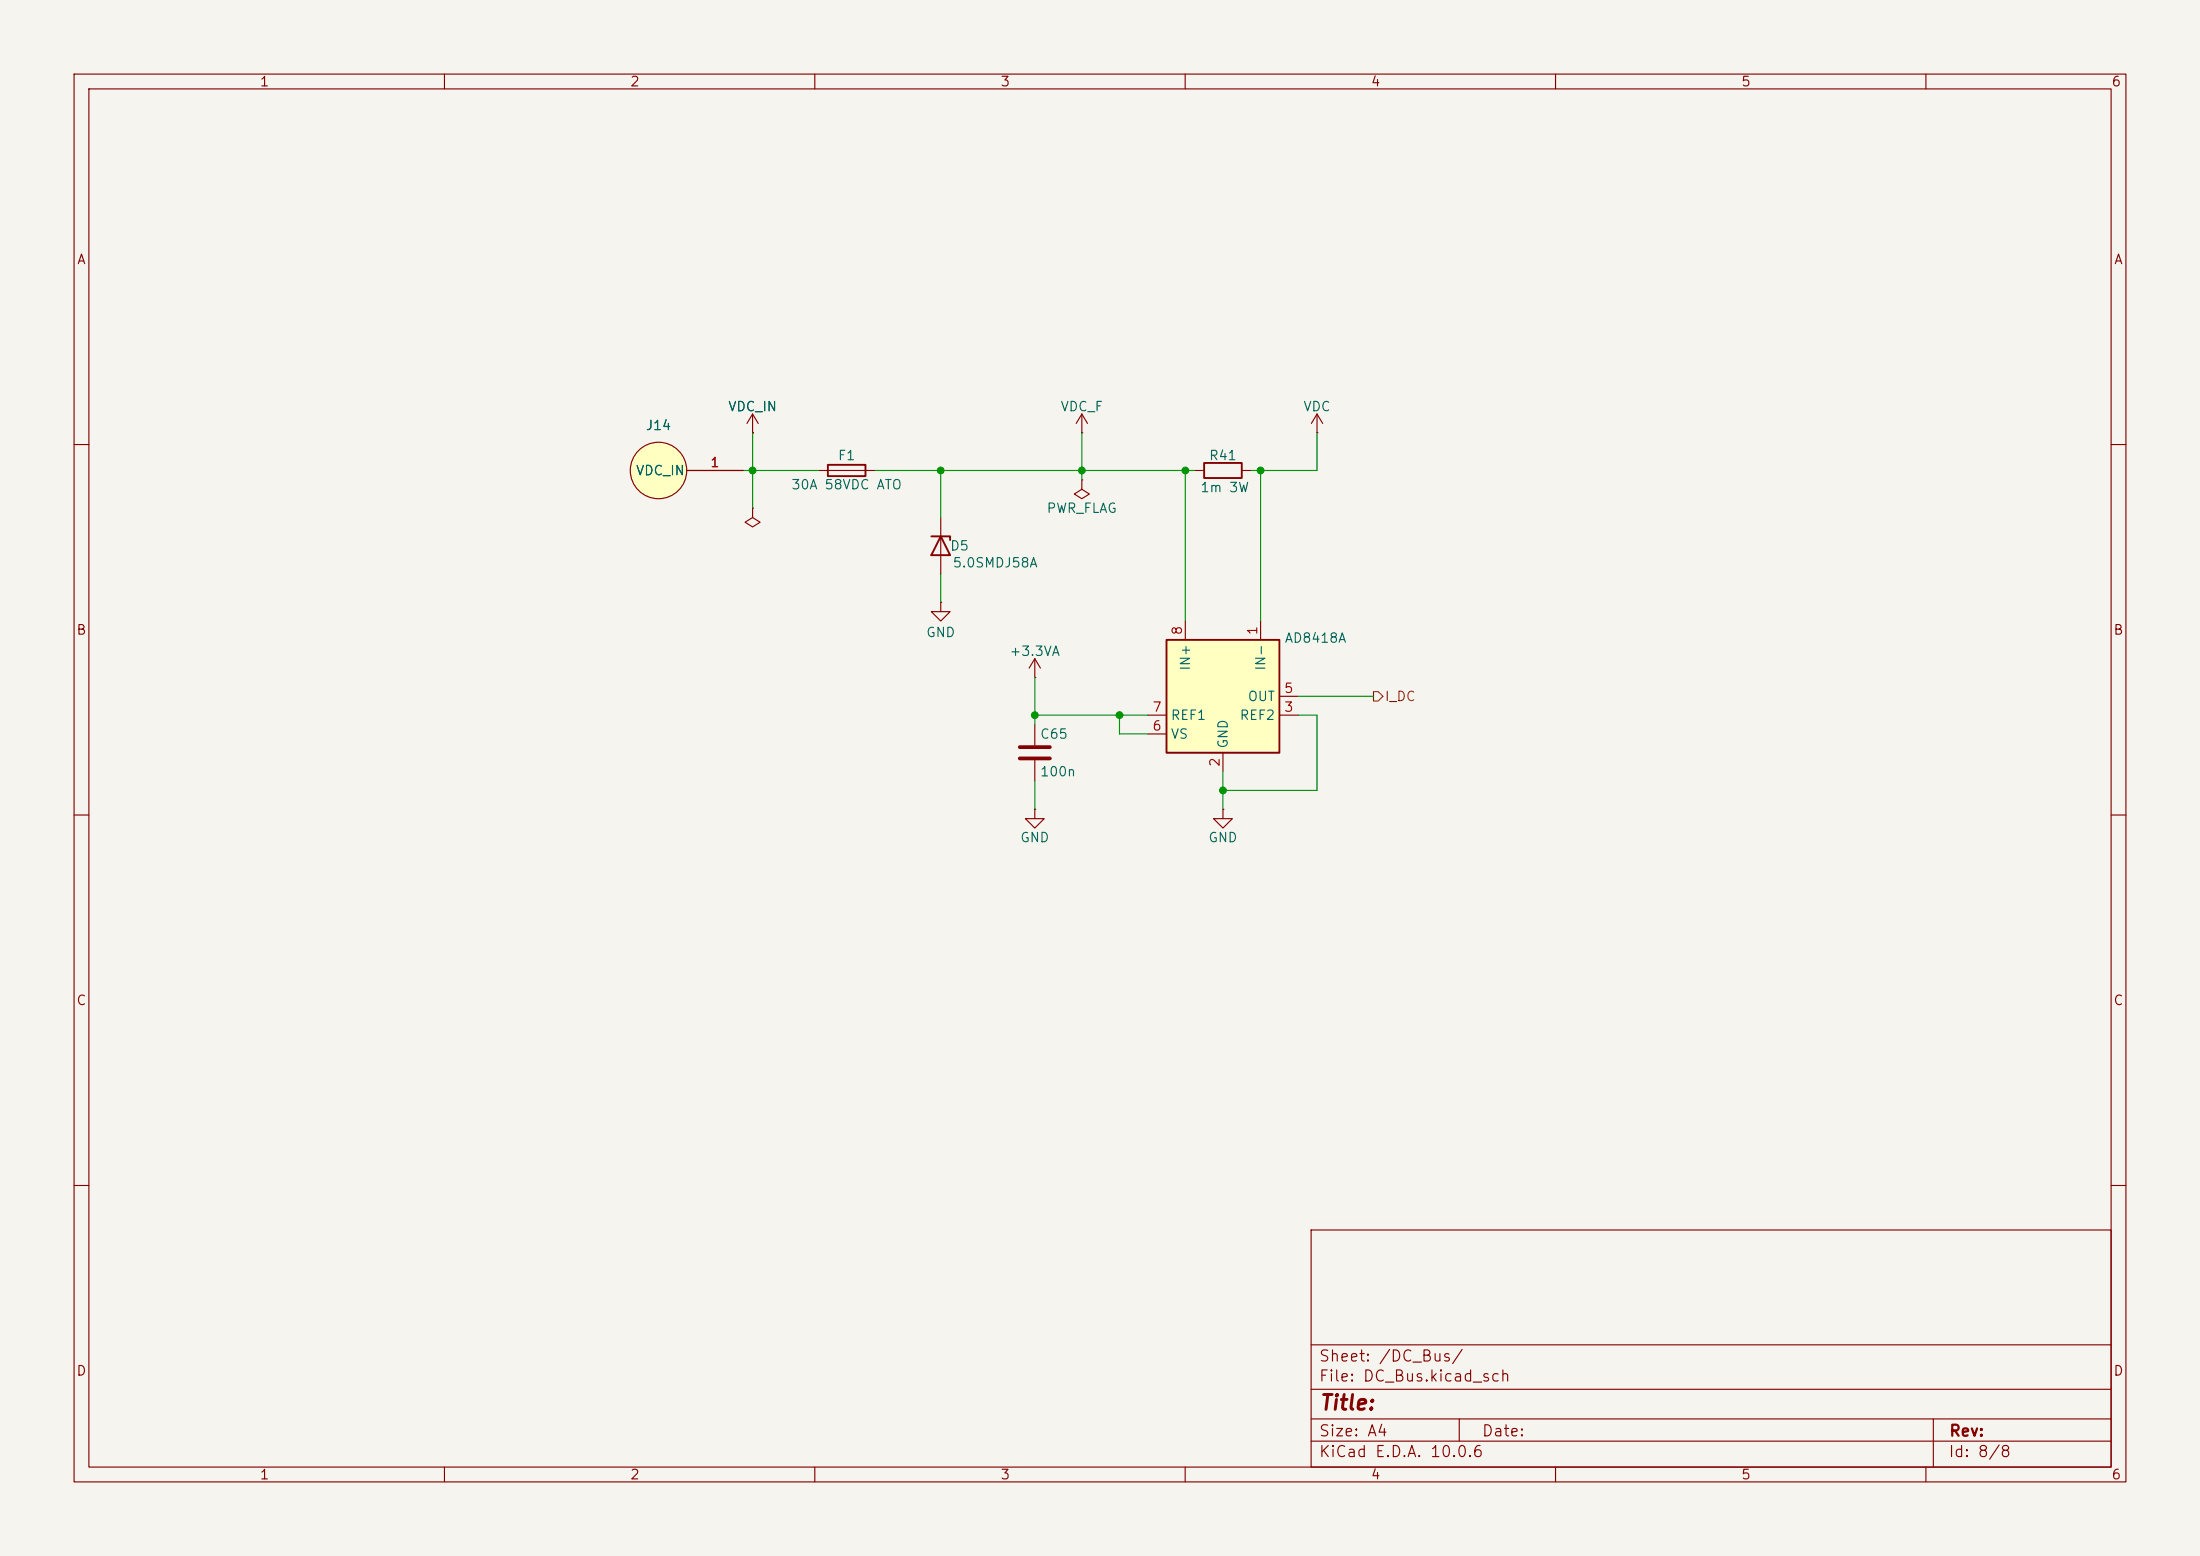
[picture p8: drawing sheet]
(kicad_sch
 (version 20260306)
 (generator "eeschema")
 (generator_version "10.0")
 (paper "A4")
 (lib_symbols
  (symbol "Amplifier_Current:AD8418" (exclude_from_sim no) (in_bom yes) (on_board yes)
   (in_pos_files yes)
   (duplicate_pin_numbers_are_jumpers no)
   (property "Reference" "U" (at -7.62 10.795 0) (show_name no) (do_not_autoplace no) (effects (font (size 1.27 1.27)) (justify right)))
   (property "Value" "AD8418" (at -7.62 8.89 0) (show_name no) (do_not_autoplace no) (effects (font (size 1.27 1.27)) (justify right)))
   (property "Footprint" "" (at 1.27 -8.89 0) (show_name no) (do_not_autoplace no) (hide yes) (effects (font (size 1.27 1.27))))
   (property "Datasheet" "https://www.analog.com/media/en/technical-documentation/data-sheets/AD8418.pdf" (at 16.51 -17.78 0) (show_name no) (do_not_autoplace no) (hide yes) (effects (font (size 1.27 1.27))))
   (property "Description" "70V Bidirectional, Zero Drift, Current Sense Amplifier, 20V/V gain, bandwidth 250kHz, VS=2.7V~5.5V, SOIC-8/MSOP-8" (at 0 0 0) (show_name no) (do_not_autoplace no) (hide yes) (effects (font (size 1.27 1.27))))
   (symbol "AD8418_0_1"
    (rectangle (start -7.62 7.62) (end 7.62 -7.62) (stroke (width 0.254) (type default)) (fill (type background))))
   (symbol "AD8418_1_1"
    (pin input line (at 5.08 10.16 270) (length 2.54) (name "IN-" (effects (font (size 1.27 1.27)))) (number "1" (effects (font (size 1.27 1.27)))))
    (pin power_in line (at 0 -10.16 90) (length 2.54) (name "GND" (effects (font (size 1.27 1.27)))) (number "2" (effects (font (size 1.27 1.27)))))
    (pin input line (at 10.16 -2.54 180) (length 2.54) (name "REF2" (effects (font (size 1.27 1.27)))) (number "3" (effects (font (size 1.27 1.27)))))
    (pin no_connect line (at 2.54 -7.62 90) (length 2.54) (hide yes) (name "NC" (effects (font (size 1.27 1.27)))) (number "4" (effects (font (size 1.27 1.27)))))
    (pin output line (at 10.16 0 180) (length 2.54) (name "OUT" (effects (font (size 1.27 1.27)))) (number "5" (effects (font (size 1.27 1.27)))))
    (pin power_in line (at -10.16 -5.08 0) (length 2.54) (name "VS" (effects (font (size 1.27 1.27)))) (number "6" (effects (font (size 1.27 1.27)))))
    (pin input line (at -10.16 -2.54 0) (length 2.54) (name "REF1" (effects (font (size 1.27 1.27)))) (number "7" (effects (font (size 1.27 1.27)))))
    (pin input line (at -5.08 10.16 270) (length 2.54) (name "IN+" (effects (font (size 1.27 1.27)))) (number "8" (effects (font (size 1.27 1.27))))))
   (embedded_fonts no))
  (symbol "Connector_Generic:Power_Welding_PAD" (exclude_from_sim no) (in_bom yes) (on_board yes)
   (in_pos_files yes)
   (duplicate_pin_numbers_are_jumpers no)
   (property "Reference" "J" (at 0 0 0) (show_name no) (do_not_autoplace no) (effects (font (size 1.27 1.27))))
   (property "Value" "" (at 0 0 0) (show_name no) (do_not_autoplace no) (effects (font (size 1.27 1.27))))
   (property "Footprint" "" (at 0 0 0) (show_name no) (do_not_autoplace no) (hide yes) (effects (font (size 1.27 1.27))))
   (property "Datasheet" "" (at 0 0 0) (show_name no) (do_not_autoplace no) (hide yes) (effects (font (size 1.27 1.27))))
   (property "Description" "" (at 0 0 0) (show_name no) (do_not_autoplace no) (hide yes) (effects (font (size 1.27 1.27))))
   (symbol "Power_Welding_PAD_1_1"
    (circle (center 0 0) (radius 3.81) (stroke (width 0) (type solid)) (fill (type background)))
    (pin unspecified line (at -11.43 0 0) (length 7.62) (name "" (effects (font (size 1.27 1.27)))) (number "1" (effects (font (size 1.27 1.27))))))
   (embedded_fonts no))
  (symbol "Device:C"
   (pin_numbers (hide yes))
   (pin_names
    (offset 0.254)) (exclude_from_sim no) (in_bom yes) (on_board yes)
   (in_pos_files yes)
   (duplicate_pin_numbers_are_jumpers no)
   (property "Reference" "C" (at 0.635 2.54 0) (show_name no) (do_not_autoplace no) (effects (font (size 1.27 1.27)) (justify left)))
   (property "Value" "C" (at 0.635 -2.54 0) (show_name no) (do_not_autoplace no) (effects (font (size 1.27 1.27)) (justify left)))
   (property "Footprint" "" (at 0.9652 -3.81 0) (show_name no) (do_not_autoplace no) (hide yes) (effects (font (size 1.27 1.27))))
   (property "Datasheet" "" (at 0 0 0) (show_name no) (do_not_autoplace no) (hide yes) (effects (font (size 1.27 1.27))))
   (property "Description" "Unpolarized capacitor" (at 0 0 0) (show_name no) (do_not_autoplace no) (hide yes) (effects (font (size 1.27 1.27))))
   (symbol "C_0_1"
    (polyline (pts (xy -2.032 0.762) (xy 2.032 0.762)) (stroke (width 0.508) (type default)) (fill (type none)))
    (polyline (pts (xy -2.032 -0.762) (xy 2.032 -0.762)) (stroke (width 0.508) (type default)) (fill (type none))))
   (symbol "C_1_1"
    (pin passive line (at 0 3.81 270) (length 2.794) (name "" (effects (font (size 1.27 1.27)))) (number "1" (effects (font (size 1.27 1.27)))))
    (pin passive line (at 0 -3.81 90) (length 2.794) (name "" (effects (font (size 1.27 1.27)))) (number "2" (effects (font (size 1.27 1.27))))))
   (embedded_fonts no))
  (symbol "Device:D_Zener"
   (pin_numbers (hide yes))
   (pin_names
    (offset 1.016) (hide yes)) (exclude_from_sim no) (in_bom yes) (on_board yes)
   (in_pos_files yes)
   (duplicate_pin_numbers_are_jumpers no)
   (property "Reference" "D" (at 0 2.54 0) (show_name no) (do_not_autoplace no) (effects (font (size 1.27 1.27))))
   (property "Value" "D_Zener" (at 0 -2.54 0) (show_name no) (do_not_autoplace no) (effects (font (size 1.27 1.27))))
   (property "Footprint" "" (at 0 0 0) (show_name no) (do_not_autoplace no) (hide yes) (effects (font (size 1.27 1.27))))
   (property "Datasheet" "" (at 0 0 0) (show_name no) (do_not_autoplace no) (hide yes) (effects (font (size 1.27 1.27))))
   (property "Description" "Zener diode" (at 0 0 0) (show_name no) (do_not_autoplace no) (hide yes) (effects (font (size 1.27 1.27))))
   (symbol "D_Zener_0_1"
    (polyline (pts (xy -1.27 -1.27) (xy -1.27 1.27) (xy -0.762 1.27)) (stroke (width 0.254) (type default)) (fill (type none)))
    (polyline (pts (xy 1.27 0) (xy -1.27 0)) (stroke (width 0) (type default)) (fill (type none)))
    (polyline (pts (xy 1.27 -1.27) (xy 1.27 1.27) (xy -1.27 0) (xy 1.27 -1.27)) (stroke (width 0.254) (type default)) (fill (type none))))
   (symbol "D_Zener_1_1"
    (pin passive line (at -3.81 0 0) (length 2.54) (name "K" (effects (font (size 1.27 1.27)))) (number "1" (effects (font (size 1.27 1.27)))))
    (pin passive line (at 3.81 0 180) (length 2.54) (name "A" (effects (font (size 1.27 1.27)))) (number "2" (effects (font (size 1.27 1.27))))))
   (embedded_fonts no))
  (symbol "Device:Fuse"
   (pin_numbers (hide yes))
   (pin_names
    (offset 0)) (exclude_from_sim no) (in_bom yes) (on_board yes)
   (in_pos_files yes)
   (duplicate_pin_numbers_are_jumpers no)
   (property "Reference" "F" (at 2.032 0 90) (show_name no) (do_not_autoplace no) (effects (font (size 1.27 1.27))))
   (property "Value" "Fuse" (at -1.905 0 90) (show_name no) (do_not_autoplace no) (effects (font (size 1.27 1.27))))
   (property "Footprint" "" (at -1.778 0 90) (show_name no) (do_not_autoplace no) (hide yes) (effects (font (size 1.27 1.27))))
   (property "Datasheet" "" (at 0 0 0) (show_name no) (do_not_autoplace no) (hide yes) (effects (font (size 1.27 1.27))))
   (property "Description" "Fuse" (at 0 0 0) (show_name no) (do_not_autoplace no) (hide yes) (effects (font (size 1.27 1.27))))
   (symbol "Fuse_0_1"
    (rectangle (start -0.762 -2.54) (end 0.762 2.54) (stroke (width 0.254) (type default)) (fill (type none)))
    (polyline (pts (xy 0 2.54) (xy 0 -2.54)) (stroke (width 0) (type default)) (fill (type none))))
   (symbol "Fuse_1_1"
    (pin passive line (at 0 3.81 270) (length 1.27) (name "" (effects (font (size 1.27 1.27)))) (number "1" (effects (font (size 1.27 1.27)))))
    (pin passive line (at 0 -3.81 90) (length 1.27) (name "" (effects (font (size 1.27 1.27)))) (number "2" (effects (font (size 1.27 1.27))))))
   (embedded_fonts no))
  (symbol "Device:R"
   (pin_numbers (hide yes))
   (pin_names
    (offset 0)) (exclude_from_sim no) (in_bom yes) (on_board yes)
   (in_pos_files yes)
   (duplicate_pin_numbers_are_jumpers no)
   (property "Reference" "R" (at 2.032 0 90) (show_name no) (do_not_autoplace no) (effects (font (size 1.27 1.27))))
   (property "Value" "R" (at 0 0 90) (show_name no) (do_not_autoplace no) (effects (font (size 1.27 1.27))))
   (property "Footprint" "" (at -1.778 0 90) (show_name no) (do_not_autoplace no) (hide yes) (effects (font (size 1.27 1.27))))
   (property "Datasheet" "" (at 0 0 0) (show_name no) (do_not_autoplace no) (hide yes) (effects (font (size 1.27 1.27))))
   (property "Description" "Resistor" (at 0 0 0) (show_name no) (do_not_autoplace no) (hide yes) (effects (font (size 1.27 1.27))))
   (symbol "R_0_1"
    (rectangle (start -1.016 -2.54) (end 1.016 2.54) (stroke (width 0.254) (type default)) (fill (type none))))
   (symbol "R_1_1"
    (pin passive line (at 0 3.81 270) (length 1.27) (name "" (effects (font (size 1.27 1.27)))) (number "1" (effects (font (size 1.27 1.27)))))
    (pin passive line (at 0 -3.81 90) (length 1.27) (name "" (effects (font (size 1.27 1.27)))) (number "2" (effects (font (size 1.27 1.27))))))
   (embedded_fonts no))
  (symbol "power:+3.3VA"
   (power global)
   (pin_numbers (hide yes))
   (pin_names
    (offset 0) (hide yes)) (exclude_from_sim no) (in_bom yes) (on_board yes)
   (in_pos_files yes)
   (duplicate_pin_numbers_are_jumpers no)
   (property "Reference" "#PWR" (at 0 -3.81 0) (show_name no) (do_not_autoplace no) (hide yes) (effects (font (size 1.27 1.27))))
   (property "Value" "+3.3VA" (at 0 3.556 0) (show_name no) (do_not_autoplace no) (effects (font (size 1.27 1.27))))
   (property "Footprint" "" (at 0 0 0) (show_name no) (do_not_autoplace no) (hide yes) (effects (font (size 1.27 1.27))))
   (property "Datasheet" "" (at 0 0 0) (show_name no) (do_not_autoplace no) (hide yes) (effects (font (size 1.27 1.27))))
   (property "Description" "Power symbol creates a global label with name \"+3.3VA\"" (at 0 0 0) (show_name no) (do_not_autoplace no) (hide yes) (effects (font (size 1.27 1.27))))
   (symbol "+3.3VA_0_1"
    (polyline (pts (xy -0.762 1.27) (xy 0 2.54)) (stroke (width 0) (type default)) (fill (type none)))
    (polyline (pts (xy 0 2.54) (xy 0.762 1.27)) (stroke (width 0) (type default)) (fill (type none)))
    (polyline (pts (xy 0 0) (xy 0 2.54)) (stroke (width 0) (type default)) (fill (type none))))
   (symbol "+3.3VA_1_1"
    (pin power_in line (at 0 0 90) (length 0) (name "" (effects (font (size 1.27 1.27)))) (number "1" (effects (font (size 1.27 1.27))))))
   (embedded_fonts no))
  (symbol "power:GND"
   (power global)
   (pin_numbers (hide yes))
   (pin_names
    (offset 0) (hide yes)) (exclude_from_sim no) (in_bom yes) (on_board yes)
   (in_pos_files yes)
   (duplicate_pin_numbers_are_jumpers no)
   (property "Reference" "#PWR" (at 0 -6.35 0) (show_name no) (do_not_autoplace no) (hide yes) (effects (font (size 1.27 1.27))))
   (property "Value" "GND" (at 0 -3.81 0) (show_name no) (do_not_autoplace no) (effects (font (size 1.27 1.27))))
   (property "Footprint" "" (at 0 0 0) (show_name no) (do_not_autoplace no) (hide yes) (effects (font (size 1.27 1.27))))
   (property "Datasheet" "" (at 0 0 0) (show_name no) (do_not_autoplace no) (hide yes) (effects (font (size 1.27 1.27))))
   (property "Description" "Power symbol creates a global label with name \"GND\" , ground" (at 0 0 0) (show_name no) (do_not_autoplace no) (hide yes) (effects (font (size 1.27 1.27))))
   (symbol "GND_0_1"
    (polyline (pts (xy 0 0) (xy 0 -1.27) (xy 1.27 -1.27) (xy 0 -2.54) (xy -1.27 -1.27) (xy 0 -1.27)) (stroke (width 0) (type default)) (fill (type none))))
   (symbol "GND_1_1"
    (pin power_in line (at 0 0 270) (length 0) (name "" (effects (font (size 1.27 1.27)))) (number "1" (effects (font (size 1.27 1.27))))))
   (embedded_fonts no))
  (symbol "power:PWR_FLAG"
   (power global)
   (pin_numbers (hide yes))
   (pin_names
    (offset 0) (hide yes)) (exclude_from_sim no) (in_bom yes) (on_board yes)
   (in_pos_files yes)
   (duplicate_pin_numbers_are_jumpers no)
   (property "Reference" "#FLG" (at 0 1.905 0) (show_name no) (do_not_autoplace no) (hide yes) (effects (font (size 1.27 1.27))))
   (property "Value" "PWR_FLAG" (at 0 3.81 0) (show_name no) (do_not_autoplace no) (effects (font (size 1.27 1.27))))
   (property "Footprint" "" (at 0 0 0) (show_name no) (do_not_autoplace no) (hide yes) (effects (font (size 1.27 1.27))))
   (property "Datasheet" "" (at 0 0 0) (show_name no) (do_not_autoplace no) (hide yes) (effects (font (size 1.27 1.27))))
   (property "Description" "Special symbol for telling ERC where power comes from" (at 0 0 0) (show_name no) (do_not_autoplace no) (hide yes) (effects (font (size 1.27 1.27))))
   (symbol "PWR_FLAG_0_0"
    (pin power_out line (at 0 0 90) (length 0) (name "" (effects (font (size 1.27 1.27)))) (number "1" (effects (font (size 1.27 1.27))))))
   (symbol "PWR_FLAG_0_1"
    (polyline (pts (xy 0 0) (xy 0 1.27) (xy -1.016 1.905) (xy 0 2.54) (xy 1.016 1.905) (xy 0 1.27)) (stroke (width 0) (type default)) (fill (type none))))
   (embedded_fonts no))
  (symbol "power:VDC"
   (power global)
   (pin_numbers (hide yes))
   (pin_names
    (offset 0) (hide yes)) (exclude_from_sim no) (in_bom yes) (on_board yes)
   (in_pos_files yes)
   (duplicate_pin_numbers_are_jumpers no)
   (property "Reference" "#PWR" (at 0 -3.81 0) (show_name no) (do_not_autoplace no) (hide yes) (effects (font (size 1.27 1.27))))
   (property "Value" "VDC" (at 0 3.556 0) (show_name no) (do_not_autoplace no) (effects (font (size 1.27 1.27))))
   (property "Footprint" "" (at 0 0 0) (show_name no) (do_not_autoplace no) (hide yes) (effects (font (size 1.27 1.27))))
   (property "Datasheet" "" (at 0 0 0) (show_name no) (do_not_autoplace no) (hide yes) (effects (font (size 1.27 1.27))))
   (property "Description" "Power symbol creates a global label with name \"VDC\"" (at 0 0 0) (show_name no) (do_not_autoplace no) (hide yes) (effects (font (size 1.27 1.27))))
   (symbol "VDC_0_1"
    (polyline (pts (xy -0.762 1.27) (xy 0 2.54)) (stroke (width 0) (type default)) (fill (type none)))
    (polyline (pts (xy 0 2.54) (xy 0.762 1.27)) (stroke (width 0) (type default)) (fill (type none)))
    (polyline (pts (xy 0 0) (xy 0 2.54)) (stroke (width 0) (type default)) (fill (type none))))
   (symbol "VDC_1_1"
    (pin power_in line (at 0 0 90) (length 0) (name "" (effects (font (size 1.27 1.27)))) (number "1" (effects (font (size 1.27 1.27))))))
   (embedded_fonts no)))
 (junction
  (at 151.13 96.52)
  (diameter 0)
  (color 0 0 0 0))
 (junction
  (at 127 63.5)
  (diameter 0)
  (color 0 0 0 0))
 (junction
  (at 101.6 63.5)
  (diameter 0)
  (color 0 0 0 0))
 (junction
  (at 170.18 63.5)
  (diameter 0)
  (color 0 0 0 0))
 (junction
  (at 160.02 63.5)
  (diameter 0)
  (color 0 0 0 0))
 (junction
  (at 146.05 63.5)
  (diameter 0)
  (color 0 0 0 0))
 (junction
  (at 139.7 96.52)
  (diameter 0)
  (color 0 0 0 0))
 (junction
  (at 165.1 106.68)
  (diameter 0)
  (color 0 0 0 0))
 (wire
  (pts (xy 177.8 106.68) (xy 165.1 106.68))
  (stroke (width 0) (type default)))
 (wire
  (pts (xy 170.18 63.5) (xy 177.8 63.5))
  (stroke (width 0) (type default)))
 (wire
  (pts (xy 175.26 96.52) (xy 177.8 96.52))
  (stroke (width 0) (type default)))
 (wire
  (pts (xy 175.26 93.98) (xy 185.42 93.98))
  (stroke (width 0) (type default)))
 (wire
  (pts (xy 139.7 96.52) (xy 139.7 91.44))
  (stroke (width 0) (type default)))
 (wire
  (pts (xy 100.33 63.5) (xy 101.6 63.5))
  (stroke (width 0) (type default)))
 (wire
  (pts (xy 151.13 99.06) (xy 151.13 96.52))
  (stroke (width 0) (type default)))
 (wire
  (pts (xy 118.11 63.5) (xy 146.05 63.5))
  (stroke (width 0) (type default)))
 (wire
  (pts (xy 165.1 104.14) (xy 165.1 106.68))
  (stroke (width 0) (type default)))
 (wire
  (pts (xy 177.8 96.52) (xy 177.8 106.68))
  (stroke (width 0) (type default)))
 (wire
  (pts (xy 160.02 63.5) (xy 160.02 83.82))
  (stroke (width 0) (type default)))
 (wire
  (pts (xy 170.18 63.5) (xy 170.18 83.82))
  (stroke (width 0) (type default)))
 (wire
  (pts (xy 139.7 96.52) (xy 154.94 96.52))
  (stroke (width 0) (type default)))
 (wire
  (pts (xy 127 77.47) (xy 127 81.28))
  (stroke (width 0) (type default)))
 (wire
  (pts (xy 139.7 96.52) (xy 139.7 97.79))
  (stroke (width 0) (type default)))
 (wire
  (pts (xy 101.6 63.5) (xy 110.49 63.5))
  (stroke (width 0) (type default)))
 (wire
  (pts (xy 139.7 105.41) (xy 139.7 109.22))
  (stroke (width 0) (type default)))
 (wire
  (pts (xy 146.05 64.77) (xy 146.05 63.5))
  (stroke (width 0) (type default)))
 (wire
  (pts (xy 151.13 99.06) (xy 154.94 99.06))
  (stroke (width 0) (type default)))
 (wire
  (pts (xy 127 63.5) (xy 127 69.85))
  (stroke (width 0) (type default)))
 (wire
  (pts (xy 146.05 58.42) (xy 146.05 63.5))
  (stroke (width 0) (type default)))
 (wire
  (pts (xy 165.1 106.68) (xy 165.1 109.22))
  (stroke (width 0) (type default)))
 (wire
  (pts (xy 101.6 58.42) (xy 101.6 63.5))
  (stroke (width 0) (type default)))
 (wire
  (pts (xy 146.05 63.5) (xy 161.29 63.5))
  (stroke (width 0) (type default)))
 (wire
  (pts (xy 168.91 63.5) (xy 170.18 63.5))
  (stroke (width 0) (type default)))
 (wire
  (pts (xy 101.6 68.58) (xy 101.6 63.5))
  (stroke (width 0) (type default)))
 (wire
  (pts (xy 177.8 63.5) (xy 177.8 58.42))
  (stroke (width 0) (type default)))
 (hierarchical_label "I_DC"
  (shape output)
  (at 185.42 93.98 0)
  (effects (font (size 1.27 1.27)) (justify left)))
 (symbol
  (lib_id "Amplifier_Current:AD8418")
  (at 165.1 93.98 0)
  (unit 1)
  (body_style 1)
  (exclude_from_sim no)
  (in_bom yes)
  (on_board yes)
  (in_pos_files yes)
  (dnp no)
  (property "Reference" "U11" (at 165.862 84.836 0) (hide yes) (show_name no) (do_not_autoplace no) (effects (font (size 1.27 1.27)) (justify right)))
  (property "Value" "AD8418A" (at 181.864 86.106 0) (show_name no) (do_not_autoplace no) (effects (font (size 1.27 1.27)) (justify right)))
  (property "Footprint" "Package_SO:SOIC-8_3.9x4.9mm_P1.27mm" (at 165.1 93.98 0) (hide yes) (show_name no) (do_not_autoplace no) (effects (font (size 1.27 1.27))))
  (property "Datasheet" "https://www.analog.com/media/en/technical-documentation/data-sheets/AD8418.pdf" (at 165.1 93.98 0) (hide yes) (show_name no) (do_not_autoplace no) (effects (font (size 1.27 1.27))))
  (property "Description" "70V Bidirectional, Zero Drift, Current Sense Amplifier, 20V/V gain, bandwidth 250kHz, VS=2.7V~5.5V, SOIC-8/MSOP-8" (at 165.1 93.98 0) (hide yes) (show_name no) (do_not_autoplace no) (effects (font (size 1.27 1.27))))
  (property "MPN" "Analog Devices AD8418A (SOIC-8, verify suffix)" (at 165.1 93.98 0) (hide yes) (show_name no) (do_not_autoplace no) (effects (font (size 1.27 1.27))))
  (pin "1")
  (pin "3")
  (pin "2")
  (pin "5")
  (pin "4")
  (pin "8")
  (pin "6")
  (pin "7"))
 (symbol
  (lib_id "power:PWR_FLAG")
  (at 146.05 64.77 180)
  (unit 1)
  (body_style 1)
  (exclude_from_sim no)
  (in_bom yes)
  (on_board yes)
  (in_pos_files yes)
  (dnp no)
  (property "Reference" "#FLG012" (at 146.05 66.675 0) (hide yes) (show_name no) (do_not_autoplace no) (effects (font (size 1.27 1.27))))
  (property "Value" "PWR_FLAG" (at 146.05 68.58 0) (show_name no) (do_not_autoplace no) (effects (font (size 1.27 1.27))))
  (property "Footprint" "" (at 146.05 64.77 0) (hide yes) (show_name no) (do_not_autoplace no) (effects (font (size 1.27 1.27))))
  (property "Datasheet" "" (at 146.05 64.77 0) (hide yes) (show_name no) (do_not_autoplace no) (effects (font (size 1.27 1.27))))
  (property "Description" "Special symbol for telling ERC where power comes from" (at 146.05 64.77 0) (hide yes) (show_name no) (do_not_autoplace no) (effects (font (size 1.27 1.27))))
  (pin "1"))
 (symbol
  (lib_id "power:VDC")
  (at 177.8 58.42 0)
  (unit 1)
  (body_style 1)
  (exclude_from_sim no)
  (in_bom yes)
  (on_board yes)
  (in_pos_files yes)
  (dnp no)
  (property "Reference" "#PWR097" (at 177.8 62.23 0) (hide yes) (show_name no) (do_not_autoplace no) (effects (font (size 1.27 1.27))))
  (property "Value" "VDC" (at 177.8 54.864 0) (show_name no) (do_not_autoplace no) (effects (font (size 1.27 1.27))))
  (property "Footprint" "" (at 177.8 58.42 0) (hide yes) (show_name no) (do_not_autoplace no) (effects (font (size 1.27 1.27))))
  (property "Datasheet" "" (at 177.8 58.42 0) (hide yes) (show_name no) (do_not_autoplace no) (effects (font (size 1.27 1.27))))
  (property "Description" "Power symbol creates a global label with name \"VDC\"" (at 177.8 58.42 0) (hide yes) (show_name no) (do_not_autoplace no) (effects (font (size 1.27 1.27))))
  (pin "1"))
 (symbol
  (lib_id "Connector_Generic:Power_Welding_PAD")
  (at 88.9 63.5 180)
  (unit 1)
  (body_style 1)
  (exclude_from_sim no)
  (in_bom yes)
  (on_board yes)
  (in_pos_files yes)
  (dnp no)
  (property "Reference" "J14" (at 88.9 57.404 0) (show_name no) (do_not_autoplace no) (effects (font (size 1.27 1.27))))
  (property "Value" "VDC_IN" (at 89.154 63.5 0) (show_name no) (do_not_autoplace no) (effects (font (size 1.27 1.27))))
  (property "Footprint" "BLDC_Project:Power_Welding_Pad_10x10mm" (at 88.9 63.5 0) (hide yes) (show_name no) (do_not_autoplace no) (effects (font (size 1.27 1.27))))
  (property "Datasheet" "" (at 88.9 63.5 0) (hide yes) (show_name no) (do_not_autoplace no) (effects (font (size 1.27 1.27))))
  (property "Description" "" (at 88.9 63.5 0) (show_name no) (do_not_autoplace no) (effects (font (size 1.27 1.27))))
  (pin "1"))
 (symbol
  (lib_id "power:+3.3VA")
  (at 139.7 91.44 0)
  (unit 1)
  (body_style 1)
  (exclude_from_sim no)
  (in_bom yes)
  (on_board yes)
  (in_pos_files yes)
  (dnp no)
  (property "Reference" "#PWR093" (at 139.7 95.25 0) (hide yes) (show_name no) (do_not_autoplace no) (effects (font (size 1.27 1.27))))
  (property "Value" "+3.3VA" (at 139.7 87.884 0) (show_name no) (do_not_autoplace no) (effects (font (size 1.27 1.27))))
  (property "Footprint" "" (at 139.7 91.44 0) (hide yes) (show_name no) (do_not_autoplace no) (effects (font (size 1.27 1.27))))
  (property "Datasheet" "" (at 139.7 91.44 0) (hide yes) (show_name no) (do_not_autoplace no) (effects (font (size 1.27 1.27))))
  (property "Description" "Power symbol creates a global label with name \"+3.3VA\"" (at 139.7 91.44 0) (hide yes) (show_name no) (do_not_autoplace no) (effects (font (size 1.27 1.27))))
  (pin "1"))
 (symbol
  (lib_id "Device:D_Zener")
  (at 127 73.66 270)
  (unit 1)
  (body_style 1)
  (exclude_from_sim no)
  (in_bom yes)
  (on_board yes)
  (in_pos_files yes)
  (dnp no)
  (property "Reference" "D5" (at 129.54 73.66 90) (show_name no) (do_not_autoplace no) (effects (font (size 1.27 1.27))))
  (property "Value" "5.0SMDJ58A" (at 134.366 75.946 90) (show_name no) (do_not_autoplace no) (effects (font (size 1.27 1.27))))
  (property "Footprint" "Diode_SMD:D_SMC" (at 127 73.66 0) (hide yes) (show_name no) (do_not_autoplace no) (effects (font (size 1.27 1.27))))
  (property "Datasheet" "" (at 127 73.66 0) (hide yes) (show_name no) (do_not_autoplace no) (effects (font (size 1.27 1.27))))
  (property "Description" "TVS diode 58 V stand-off, 5 kW (10/1000 us), unidirectional, DO-214AB" (at 127 73.66 0) (hide yes) (show_name no) (do_not_autoplace no) (effects (font (size 1.27 1.27))))
  (property "MPN" "Littelfuse 5.0SMDJ58A" (at 127 73.66 0) (hide yes) (show_name no) (do_not_autoplace no) (effects (font (size 1.27 1.27))))
  (pin "1")
  (pin "2"))
 (symbol
  (lib_id "power:GND")
  (at 139.7 109.22 0)
  (unit 1)
  (body_style 1)
  (exclude_from_sim no)
  (in_bom yes)
  (on_board yes)
  (in_pos_files yes)
  (dnp no)
  (property "Reference" "#PWR094" (at 139.7 115.57 0) (hide yes) (show_name no) (do_not_autoplace no) (effects (font (size 1.27 1.27))))
  (property "Value" "GND" (at 139.7 113.03 0) (show_name no) (do_not_autoplace no) (effects (font (size 1.27 1.27))))
  (property "Footprint" "" (at 139.7 109.22 0) (hide yes) (show_name no) (do_not_autoplace no) (effects (font (size 1.27 1.27))))
  (property "Datasheet" "" (at 139.7 109.22 0) (hide yes) (show_name no) (do_not_autoplace no) (effects (font (size 1.27 1.27))))
  (property "Description" "Power symbol creates a global label with name \"GND\" , ground" (at 139.7 109.22 0) (hide yes) (show_name no) (do_not_autoplace no) (effects (font (size 1.27 1.27))))
  (pin "1"))
 (symbol
  (lib_id "power:VDC")
  (at 146.05 58.42 0)
  (unit 1)
  (body_style 1)
  (exclude_from_sim no)
  (in_bom yes)
  (on_board yes)
  (in_pos_files yes)
  (dnp no)
  (property "Reference" "#PWR095" (at 146.05 62.23 0) (hide yes) (show_name no) (do_not_autoplace no) (effects (font (size 1.27 1.27))))
  (property "Value" "VDC_F" (at 146.05 54.864 0) (show_name no) (do_not_autoplace no) (effects (font (size 1.27 1.27))))
  (property "Footprint" "" (at 146.05 58.42 0) (hide yes) (show_name no) (do_not_autoplace no) (effects (font (size 1.27 1.27))))
  (property "Datasheet" "" (at 146.05 58.42 0) (hide yes) (show_name no) (do_not_autoplace no) (effects (font (size 1.27 1.27))))
  (property "Description" "Power symbol creates a global label with name \"VDC\"" (at 146.05 58.42 0) (hide yes) (show_name no) (do_not_autoplace no) (effects (font (size 1.27 1.27))))
  (pin "1"))
 (symbol
  (lib_id "Device:Fuse")
  (at 114.3 63.5 90)
  (unit 1)
  (body_style 1)
  (exclude_from_sim no)
  (in_bom yes)
  (on_board yes)
  (in_pos_files yes)
  (dnp no)
  (property "Reference" "F1" (at 114.3 61.468 90) (show_name no) (do_not_autoplace no) (effects (font (size 1.27 1.27))))
  (property "Value" "30A 58VDC ATO" (at 114.3 65.405 90) (show_name no) (do_not_autoplace no) (effects (font (size 1.27 1.27))))
  (property "Footprint" "Fuse:Fuseholder_Blade_ATO_Littelfuse_Pudenz_2_Pin" (at 114.3 63.5 0) (hide yes) (show_name no) (do_not_autoplace no) (effects (font (size 1.27 1.27))))
  (property "Datasheet" "" (at 114.3 63.5 0) (hide yes) (show_name no) (do_not_autoplace no) (effects (font (size 1.27 1.27))))
  (property "Description" "Fuse" (at 114.3 63.5 0) (hide yes) (show_name no) (do_not_autoplace no) (effects (font (size 1.27 1.27))))
  (property "MPN" "Optifuse APR58-30A (fuse); holder: ATO PCB 2-pin, verify fit" (at 114.3 63.5 0) (hide yes) (show_name no) (do_not_autoplace no) (effects (font (size 1.27 1.27))))
  (pin "1")
  (pin "2"))
 (symbol
  (lib_id "power:GND")
  (at 165.1 109.22 0)
  (unit 1)
  (body_style 1)
  (exclude_from_sim no)
  (in_bom yes)
  (on_board yes)
  (in_pos_files yes)
  (dnp no)
  (property "Reference" "#PWR096" (at 165.1 115.57 0) (hide yes) (show_name no) (do_not_autoplace no) (effects (font (size 1.27 1.27))))
  (property "Value" "GND" (at 165.1 113.03 0) (show_name no) (do_not_autoplace no) (effects (font (size 1.27 1.27))))
  (property "Footprint" "" (at 165.1 109.22 0) (hide yes) (show_name no) (do_not_autoplace no) (effects (font (size 1.27 1.27))))
  (property "Datasheet" "" (at 165.1 109.22 0) (hide yes) (show_name no) (do_not_autoplace no) (effects (font (size 1.27 1.27))))
  (property "Description" "Power symbol creates a global label with name \"GND\" , ground" (at 165.1 109.22 0) (hide yes) (show_name no) (do_not_autoplace no) (effects (font (size 1.27 1.27))))
  (pin "1"))
 (symbol
  (lib_id "Device:R")
  (at 165.1 63.5 90)
  (unit 1)
  (body_style 1)
  (exclude_from_sim no)
  (in_bom yes)
  (on_board yes)
  (in_pos_files yes)
  (dnp no)
  (property "Reference" "R41" (at 165.1 61.468 90) (show_name no) (do_not_autoplace no) (effects (font (size 1.27 1.27))))
  (property "Value" "1m 3W" (at 165.354 65.786 90) (show_name no) (do_not_autoplace no) (effects (font (size 1.27 1.27))))
  (property "Footprint" "Resistor_SMD:R_2512_6332Metric" (at 165.1 63.5 0) (hide yes) (show_name no) (do_not_autoplace no) (effects (font (size 1.27 1.27))))
  (property "Datasheet" "" (at 165.1 63.5 0) (hide yes) (show_name no) (do_not_autoplace no) (effects (font (size 1.27 1.27))))
  (property "Description" "Resistor" (at 165.1 63.5 0) (hide yes) (show_name no) (do_not_autoplace no) (effects (font (size 1.27 1.27))))
  (pin "2")
  (pin "1"))
 (symbol
  (lib_id "power:VDC")
  (at 101.6 58.42 0)
  (unit 1)
  (body_style 1)
  (exclude_from_sim no)
  (in_bom yes)
  (on_board yes)
  (in_pos_files yes)
  (dnp no)
  (property "Reference" "#PWR091" (at 101.6 62.23 0) (hide yes) (show_name no) (do_not_autoplace no) (effects (font (size 1.27 1.27))))
  (property "Value" "VDC_IN" (at 101.6 54.864 0) (show_name no) (do_not_autoplace no) (effects (font (size 1.27 1.27))))
  (property "Footprint" "" (at 101.6 58.42 0) (hide yes) (show_name no) (do_not_autoplace no) (effects (font (size 1.27 1.27))))
  (property "Datasheet" "" (at 101.6 58.42 0) (hide yes) (show_name no) (do_not_autoplace no) (effects (font (size 1.27 1.27))))
  (property "Description" "Power symbol creates a global label with name \"VDC\"" (at 101.6 58.42 0) (hide yes) (show_name no) (do_not_autoplace no) (effects (font (size 1.27 1.27))))
  (pin "1"))
 (symbol
  (lib_id "Device:C")
  (at 139.7 101.6 0)
  (unit 1)
  (body_style 1)
  (exclude_from_sim no)
  (in_bom yes)
  (on_board yes)
  (in_pos_files yes)
  (dnp no)
  (property "Reference" "C65" (at 140.335 99.06 0) (show_name no) (do_not_autoplace no) (effects (font (size 1.27 1.27)) (justify left)))
  (property "Value" "100n" (at 140.335 104.14 0) (show_name no) (do_not_autoplace no) (effects (font (size 1.27 1.27)) (justify left)))
  (property "Footprint" "Capacitor_SMD:C_0402_1005Metric" (at 139.7 101.6 0) (hide yes) (show_name no) (do_not_autoplace no) (effects (font (size 1.27 1.27))))
  (property "Datasheet" "" (at 139.7 101.6 0) (hide yes) (show_name no) (do_not_autoplace no) (effects (font (size 1.27 1.27))))
  (property "Description" "Unpolarized capacitor" (at 139.7 101.6 0) (hide yes) (show_name no) (do_not_autoplace no) (effects (font (size 1.27 1.27))))
  (pin "1")
  (pin "2"))
 (symbol
  (lib_id "power:PWR_FLAG")
  (at 101.6 68.58 180)
  (unit 1)
  (body_style 1)
  (exclude_from_sim no)
  (in_bom yes)
  (on_board yes)
  (in_pos_files yes)
  (dnp no)
  (property "Reference" "#FLG011" (at 101.6 70.485 0) (hide yes) (show_name no) (do_not_autoplace no) (effects (font (size 1.27 1.27))))
  (property "Value" "PWR_FLAG" (at 101.6 72.39 0) (hide yes) (show_name no) (do_not_autoplace no) (effects (font (size 1.27 1.27))))
  (property "Footprint" "" (at 101.6 68.58 0) (hide yes) (show_name no) (do_not_autoplace no) (effects (font (size 1.27 1.27))))
  (property "Datasheet" "" (at 101.6 68.58 0) (hide yes) (show_name no) (do_not_autoplace no) (effects (font (size 1.27 1.27))))
  (property "Description" "Special symbol for telling ERC where power comes from" (at 101.6 68.58 0) (hide yes) (show_name no) (do_not_autoplace no) (effects (font (size 1.27 1.27))))
  (pin "1"))
 (symbol
  (lib_id "power:GND")
  (at 127 81.28 0)
  (unit 1)
  (body_style 1)
  (exclude_from_sim no)
  (in_bom yes)
  (on_board yes)
  (in_pos_files yes)
  (dnp no)
  (property "Reference" "#PWR092" (at 127 87.63 0) (hide yes) (show_name no) (do_not_autoplace no) (effects (font (size 1.27 1.27))))
  (property "Value" "GND" (at 127 85.344 0) (show_name no) (do_not_autoplace no) (effects (font (size 1.27 1.27))))
  (property "Footprint" "" (at 127 81.28 0) (hide yes) (show_name no) (do_not_autoplace no) (effects (font (size 1.27 1.27))))
  (property "Datasheet" "" (at 127 81.28 0) (hide yes) (show_name no) (do_not_autoplace no) (effects (font (size 1.27 1.27))))
  (property "Description" "Power symbol creates a global label with name \"GND\" , ground" (at 127 81.28 0) (hide yes) (show_name no) (do_not_autoplace no) (effects (font (size 1.27 1.27))))
  (pin "1")))
